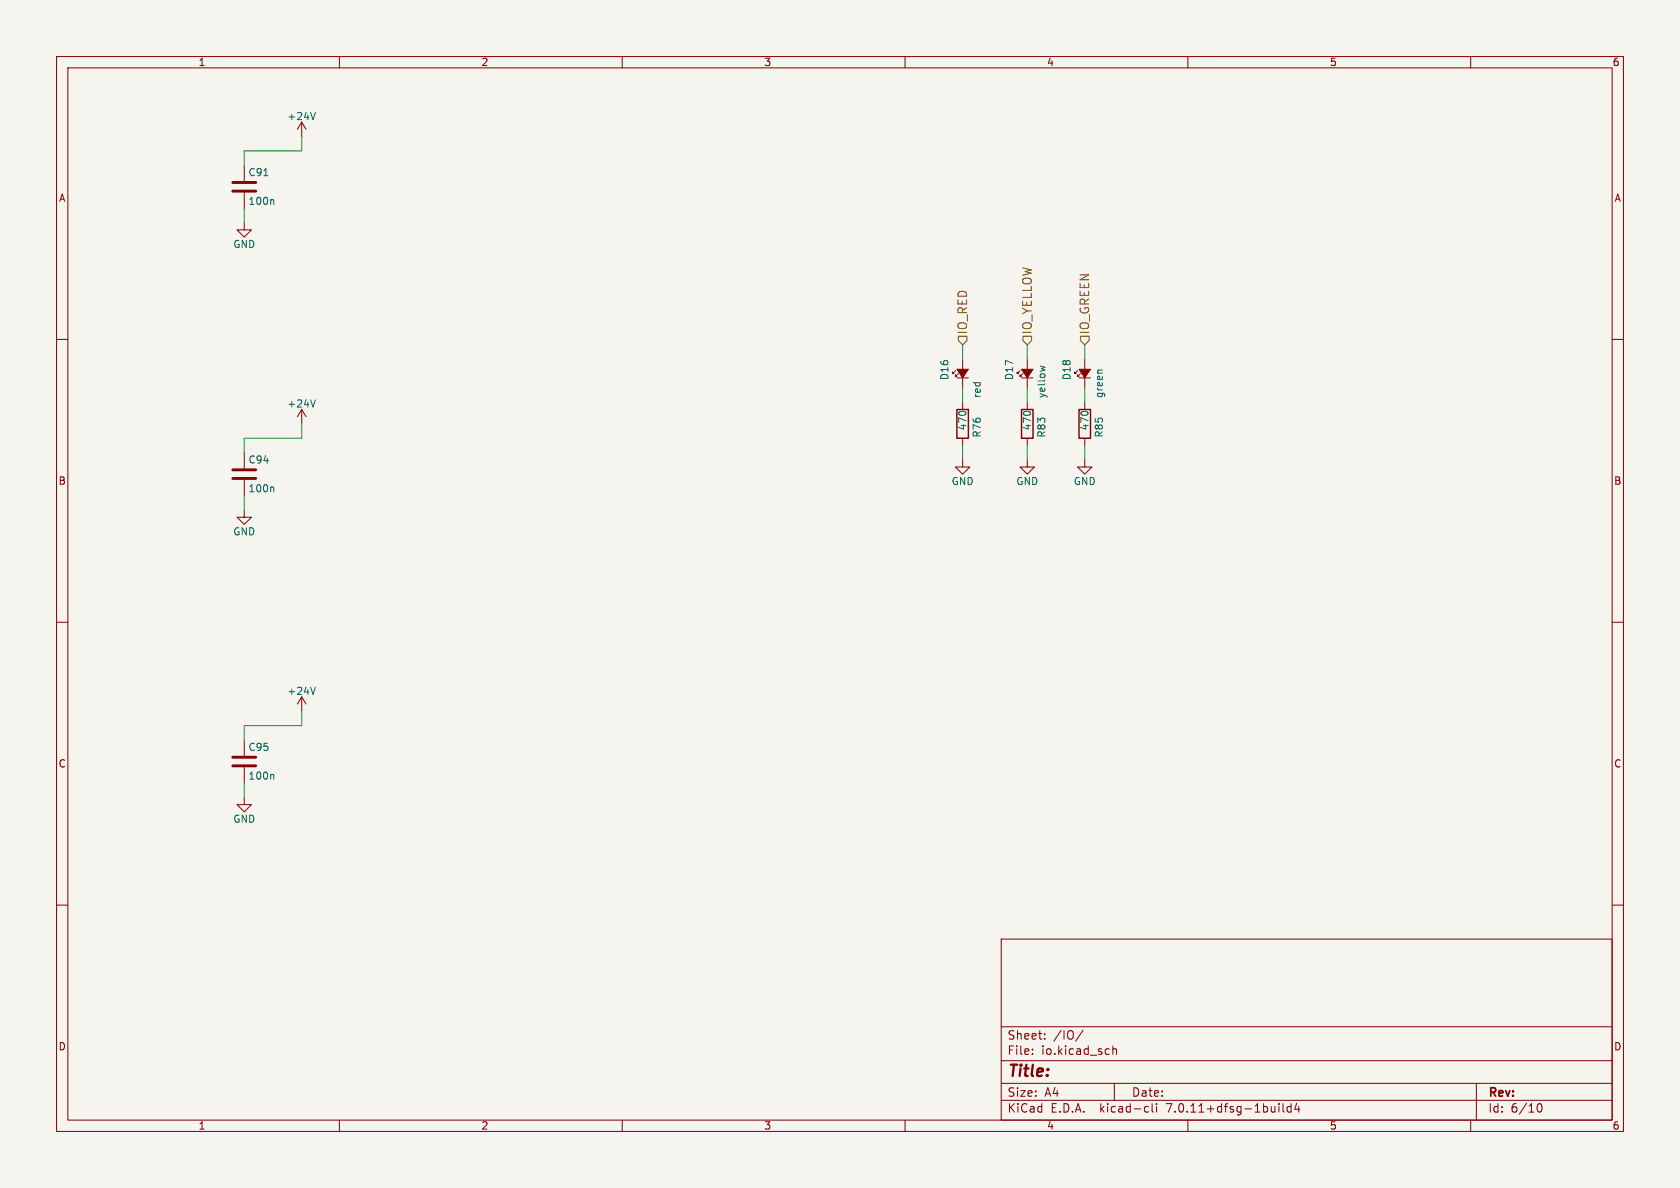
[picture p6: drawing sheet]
(kicad_sch
 (version 20230121)
 (generator eeschema)
 (paper "A4")
 (lib_symbols
  (symbol
   "stmbl:+12V"
   (power)
   (pin_names (offset 0)) (in_bom yes) (on_board yes)
   (property "Reference" "#PWR" (at 0 -3.81 0) (effects (font (size 1.27 1.27)) hide))
   (property "Value" "stmbl:+12V" (at 0 3.556 0) (effects (font (size 1.27 1.27))))
   (property "Footprint" "" (at 0 0 0) (effects (font (size 1.27 1.27))))
   (property "Datasheet" "" (at 0 0 0) (effects (font (size 1.27 1.27))))
   (symbol
    "+12V_0_1"
    (polyline (pts (xy -0.762 1.27) (xy 0 2.54)) (stroke (width 0) (type default)) (fill (type none)))
    (polyline (pts (xy 0 0) (xy 0 2.54)) (stroke (width 0) (type default)) (fill (type none)))
    (polyline (pts (xy 0 2.54) (xy 0.762 1.27)) (stroke (width 0) (type default)) (fill (type none))))
   (symbol
    "+12V_1_1"
    (pin
    power_in
    line (at 0 0 90) (length 0)
    hide (name "+12V" (effects (font (size 1.27 1.27)))) (number "1" (effects (font (size 1.27 1.27)))))))
  (symbol
   "stmbl:+24V"
   (power)
   (pin_names (offset 0)) (in_bom yes) (on_board yes)
   (property "Reference" "#PWR" (at 0 -3.81 0) (effects (font (size 1.27 1.27)) hide))
   (property "Value" "stmbl:+24V" (at 0 3.556 0) (effects (font (size 1.27 1.27))))
   (property "Footprint" "" (at 0 0 0) (effects (font (size 1.27 1.27))))
   (property "Datasheet" "" (at 0 0 0) (effects (font (size 1.27 1.27))))
   (symbol
    "+24V_0_1"
    (polyline (pts (xy -0.762 1.27) (xy 0 2.54)) (stroke (width 0) (type default)) (fill (type none)))
    (polyline (pts (xy 0 0) (xy 0 2.54)) (stroke (width 0) (type default)) (fill (type none)))
    (polyline (pts (xy 0 2.54) (xy 0.762 1.27)) (stroke (width 0) (type default)) (fill (type none))))
   (symbol
    "+24V_1_1"
    (pin
    power_in
    line (at 0 0 90) (length 0)
    hide (name "+24V" (effects (font (size 1.27 1.27)))) (number "1" (effects (font (size 1.27 1.27)))))))
  (symbol
   "stmbl:+3.3V"
   (power)
   (pin_names (offset 0)) (in_bom yes) (on_board yes)
   (property "Reference" "#PWR" (at 0 -3.81 0) (effects (font (size 1.27 1.27)) hide))
   (property "Value" "stmbl:+3.3V" (at 0 3.556 0) (effects (font (size 1.27 1.27))))
   (property "Footprint" "" (at 0 0 0) (effects (font (size 1.27 1.27))))
   (property "Datasheet" "" (at 0 0 0) (effects (font (size 1.27 1.27))))
   (symbol
    "+3.3V_0_1"
    (polyline (pts (xy -0.762 1.27) (xy 0 2.54)) (stroke (width 0) (type default)) (fill (type none)))
    (polyline (pts (xy 0 0) (xy 0 2.54)) (stroke (width 0) (type default)) (fill (type none)))
    (polyline (pts (xy 0 2.54) (xy 0.762 1.27)) (stroke (width 0) (type default)) (fill (type none))))
   (symbol
    "+3.3V_1_1"
    (pin
    power_in
    line (at 0 0 90) (length 0)
    hide (name "+3V3" (effects (font (size 1.27 1.27)))) (number "1" (effects (font (size 1.27 1.27)))))))
  (symbol
   "stmbl:+5V"
   (power)
   (pin_names (offset 0)) (in_bom yes) (on_board yes)
   (property "Reference" "#PWR" (at 0 -3.81 0) (effects (font (size 1.27 1.27)) hide))
   (property "Value" "stmbl:+5V" (at 0 3.556 0) (effects (font (size 1.27 1.27))))
   (property "Footprint" "" (at 0 0 0) (effects (font (size 1.27 1.27))))
   (property "Datasheet" "" (at 0 0 0) (effects (font (size 1.27 1.27))))
   (symbol
    "+5V_0_1"
    (polyline (pts (xy -0.762 1.27) (xy 0 2.54)) (stroke (width 0) (type default)) (fill (type none)))
    (polyline (pts (xy 0 0) (xy 0 2.54)) (stroke (width 0) (type default)) (fill (type none)))
    (polyline (pts (xy 0 2.54) (xy 0.762 1.27)) (stroke (width 0) (type default)) (fill (type none))))
   (symbol
    "+5V_1_1"
    (pin
    power_in
    line (at 0 0 90) (length 0)
    hide (name "+5V" (effects (font (size 1.27 1.27)))) (number "1" (effects (font (size 1.27 1.27)))))))
  (symbol
   "stmbl:C"
   (pin_numbers hide)
   (pin_names (offset 0.254)) (in_bom yes) (on_board yes)
   (property "Reference" "C" (at 0.635 2.54 0) (effects (font (size 1.27 1.27))))
   (property "Value" "stmbl:C" (at 0.635 -2.54 0) (effects (font (size 1.27 1.27))))
   (property "Footprint" "" (at 0.9652 -3.81 0) (effects (font (size 1.27 1.27))))
   (property "Datasheet" "" (at 0 0 0) (effects (font (size 1.27 1.27))))
   (symbol
    "C_0_1"
    (polyline (pts (xy -2.032 -0.762) (xy 2.032 -0.762)) (stroke (width 0.508) (type default)) (fill (type none)))
    (polyline (pts (xy -2.032 0.762) (xy 2.032 0.762)) (stroke (width 0.508) (type default)) (fill (type none))))
   (symbol
    "C_1_1"
    (pin
    passive
    line (at 0 3.81 270) (length 2.794) (name "~" (effects (font (size 1.016 1.016)))) (number "1" (effects (font (size 1.016 1.016)))))
    (pin
    passive
    line (at 0 -3.81 90) (length 2.794) (name "~" (effects (font (size 1.016 1.016)))) (number "2" (effects (font (size 1.016 1.016)))))))
  (symbol
   "stmbl:CONN_01X02"
   (pin_names (offset 1.016) hide) (in_bom yes) (on_board yes)
   (property "Reference" "P" (at 0 3.81 0) (effects (font (size 1.27 1.27))))
   (property "Value" "stmbl:CONN_01X02" (at 2.54 0 90) (effects (font (size 1.27 1.27))))
   (property "Footprint" "" (at 0 0 0) (effects (font (size 1.27 1.27))))
   (property "Datasheet" "" (at 0 0 0) (effects (font (size 1.27 1.27))))
   (symbol
    "CONN_01X02_0_1"
    (rectangle (start -1.27 -1.143) (end 0.254 -1.397) (stroke (width 0) (type default)) (fill (type none)))
    (rectangle (start -1.27 1.397) (end 0.254 1.143) (stroke (width 0) (type default)) (fill (type none)))
    (rectangle (start -1.27 2.54) (end 1.27 -2.54) (stroke (width 0) (type default)) (fill (type none))))
   (symbol
    "CONN_01X02_1_1"
    (pin
    passive
    line (at -5.08 1.27 0) (length 3.81) (name "P1" (effects (font (size 1.27 1.27)))) (number "1" (effects (font (size 1.27 1.27)))))
    (pin
    passive
    line (at -5.08 -1.27 0) (length 3.81) (name "P2" (effects (font (size 1.27 1.27)))) (number "2" (effects (font (size 1.27 1.27)))))))
  (symbol
   "stmbl:CONN_01X06"
   (pin_names (offset 1.016) hide) (in_bom yes) (on_board yes)
   (property "Reference" "P" (at 0 8.89 0) (effects (font (size 1.27 1.27))))
   (property "Value" "stmbl:CONN_01X06" (at 2.54 0 90) (effects (font (size 1.27 1.27))))
   (property "Footprint" "" (at 0 0 0) (effects (font (size 1.27 1.27))))
   (property "Datasheet" "" (at 0 0 0) (effects (font (size 1.27 1.27))))
   (symbol
    "CONN_01X06_0_1"
    (rectangle (start -1.27 -6.223) (end 0.254 -6.477) (stroke (width 0) (type default)) (fill (type none)))
    (rectangle (start -1.27 -3.683) (end 0.254 -3.937) (stroke (width 0) (type default)) (fill (type none)))
    (rectangle (start -1.27 -1.143) (end 0.254 -1.397) (stroke (width 0) (type default)) (fill (type none)))
    (rectangle (start -1.27 1.397) (end 0.254 1.143) (stroke (width 0) (type default)) (fill (type none)))
    (rectangle (start -1.27 3.937) (end 0.254 3.683) (stroke (width 0) (type default)) (fill (type none)))
    (rectangle (start -1.27 6.477) (end 0.254 6.223) (stroke (width 0) (type default)) (fill (type none)))
    (rectangle (start -1.27 7.62) (end 1.27 -7.62) (stroke (width 0) (type default)) (fill (type none))))
   (symbol
    "CONN_01X06_1_1"
    (pin
    passive
    line (at -5.08 6.35 0) (length 3.81) (name "P1" (effects (font (size 1.27 1.27)))) (number "1" (effects (font (size 1.27 1.27)))))
    (pin
    passive
    line (at -5.08 3.81 0) (length 3.81) (name "P2" (effects (font (size 1.27 1.27)))) (number "2" (effects (font (size 1.27 1.27)))))
    (pin
    passive
    line (at -5.08 1.27 0) (length 3.81) (name "P3" (effects (font (size 1.27 1.27)))) (number "3" (effects (font (size 1.27 1.27)))))
    (pin
    passive
    line (at -5.08 -1.27 0) (length 3.81) (name "P4" (effects (font (size 1.27 1.27)))) (number "4" (effects (font (size 1.27 1.27)))))
    (pin
    passive
    line (at -5.08 -3.81 0) (length 3.81) (name "P5" (effects (font (size 1.27 1.27)))) (number "5" (effects (font (size 1.27 1.27)))))
    (pin
    passive
    line (at -5.08 -6.35 0) (length 3.81) (name "P6" (effects (font (size 1.27 1.27)))) (number "6" (effects (font (size 1.27 1.27)))))))
  (symbol
   "stmbl:CONN_02X06"
   (pin_names (offset 0.0254) hide) (in_bom yes) (on_board yes)
   (property "Reference" "P" (at 0 8.89 0) (effects (font (size 1.27 1.27))))
   (property "Value" "stmbl:CONN_02X06" (at 0 -8.89 0) (effects (font (size 1.27 1.27))))
   (property "Footprint" "" (at 0 -30.48 0) (effects (font (size 1.27 1.27))))
   (property "Datasheet" "" (at 0 -30.48 0) (effects (font (size 1.27 1.27))))
   (symbol
    "CONN_02X06_0_1"
    (rectangle (start -2.54 -6.223) (end -1.27 -6.477) (stroke (width 0) (type default)) (fill (type none)))
    (rectangle (start -2.54 -3.683) (end -1.27 -3.937) (stroke (width 0) (type default)) (fill (type none)))
    (rectangle (start -2.54 -1.143) (end -1.27 -1.397) (stroke (width 0) (type default)) (fill (type none)))
    (rectangle (start -2.54 1.397) (end -1.27 1.143) (stroke (width 0) (type default)) (fill (type none)))
    (rectangle (start -2.54 3.937) (end -1.27 3.683) (stroke (width 0) (type default)) (fill (type none)))
    (rectangle (start -2.54 6.477) (end -1.27 6.223) (stroke (width 0) (type default)) (fill (type none)))
    (rectangle (start -2.54 7.62) (end 2.54 -7.62) (stroke (width 0) (type default)) (fill (type none)))
    (rectangle (start 1.27 -6.223) (end 2.54 -6.477) (stroke (width 0) (type default)) (fill (type none)))
    (rectangle (start 1.27 -3.683) (end 2.54 -3.937) (stroke (width 0) (type default)) (fill (type none)))
    (rectangle (start 1.27 -1.143) (end 2.54 -1.397) (stroke (width 0) (type default)) (fill (type none)))
    (rectangle (start 1.27 1.397) (end 2.54 1.143) (stroke (width 0) (type default)) (fill (type none)))
    (rectangle (start 1.27 3.937) (end 2.54 3.683) (stroke (width 0) (type default)) (fill (type none)))
    (rectangle (start 1.27 6.477) (end 2.54 6.223) (stroke (width 0) (type default)) (fill (type none))))
   (symbol
    "CONN_02X06_1_1"
    (pin
    passive
    line (at -6.35 6.35 0) (length 3.81) (name "P1" (effects (font (size 1.27 1.27)))) (number "1" (effects (font (size 1.27 1.27)))))
    (pin
    passive
    line (at 6.35 -3.81 180) (length 3.81) (name "P10" (effects (font (size 1.27 1.27)))) (number "10" (effects (font (size 1.27 1.27)))))
    (pin
    passive
    line (at -6.35 -6.35 0) (length 3.81) (name "P11" (effects (font (size 1.27 1.27)))) (number "11" (effects (font (size 1.27 1.27)))))
    (pin
    passive
    line (at 6.35 -6.35 180) (length 3.81) (name "P12" (effects (font (size 1.27 1.27)))) (number "12" (effects (font (size 1.27 1.27)))))
    (pin
    passive
    line (at 6.35 6.35 180) (length 3.81) (name "P2" (effects (font (size 1.27 1.27)))) (number "2" (effects (font (size 1.27 1.27)))))
    (pin
    passive
    line (at -6.35 3.81 0) (length 3.81) (name "P3" (effects (font (size 1.27 1.27)))) (number "3" (effects (font (size 1.27 1.27)))))
    (pin
    passive
    line (at 6.35 3.81 180) (length 3.81) (name "P4" (effects (font (size 1.27 1.27)))) (number "4" (effects (font (size 1.27 1.27)))))
    (pin
    passive
    line (at -6.35 1.27 0) (length 3.81) (name "P5" (effects (font (size 1.27 1.27)))) (number "5" (effects (font (size 1.27 1.27)))))
    (pin
    passive
    line (at 6.35 1.27 180) (length 3.81) (name "P6" (effects (font (size 1.27 1.27)))) (number "6" (effects (font (size 1.27 1.27)))))
    (pin
    passive
    line (at -6.35 -1.27 0) (length 3.81) (name "P7" (effects (font (size 1.27 1.27)))) (number "7" (effects (font (size 1.27 1.27)))))
    (pin
    passive
    line (at 6.35 -1.27 180) (length 3.81) (name "P8" (effects (font (size 1.27 1.27)))) (number "8" (effects (font (size 1.27 1.27)))))
    (pin
    passive
    line (at -6.35 -3.81 0) (length 3.81) (name "P9" (effects (font (size 1.27 1.27)))) (number "9" (effects (font (size 1.27 1.27)))))))
  (symbol
   "stmbl:D"
   (pin_numbers hide)
   (pin_names (offset 1.016) hide) (in_bom yes) (on_board yes)
   (property "Reference" "D" (at 0 2.54 0) (effects (font (size 1.27 1.27))))
   (property "Value" "stmbl:D" (at 0 -2.54 0) (effects (font (size 1.27 1.27))))
   (property "Footprint" "" (at 0 0 0) (effects (font (size 1.27 1.27))))
   (property "Datasheet" "" (at 0 0 0) (effects (font (size 1.27 1.27))))
   (symbol
    "D_0_1"
    (polyline (pts (xy -1.27 1.27) (xy -1.27 -1.27)) (stroke (width 0.1524) (type default)) (fill (type none)))
    (polyline (pts (xy 1.27 1.27) (xy -1.27 0) (xy 1.27 -1.27)) (stroke (width 0) (type default)) (fill (type outline))))
   (symbol
    "D_1_1"
    (pin
    passive
    line (at -3.81 0 0) (length 2.54) (name "K" (effects (font (size 1.27 1.27)))) (number "1" (effects (font (size 1.27 1.27)))))
    (pin
    passive
    line (at 3.81 0 180) (length 2.54) (name "A" (effects (font (size 1.27 1.27)))) (number "2" (effects (font (size 1.27 1.27)))))))
  (symbol
   "stmbl:GND"
   (power)
   (pin_names (offset 0)) (in_bom yes) (on_board yes)
   (property "Reference" "#PWR" (at 0 -6.35 0) (effects (font (size 1.27 1.27)) hide))
   (property "Value" "stmbl:GND" (at 0 -3.81 0) (effects (font (size 1.27 1.27))))
   (property "Footprint" "" (at 0 0 0) (effects (font (size 1.27 1.27))))
   (property "Datasheet" "" (at 0 0 0) (effects (font (size 1.27 1.27))))
   (symbol
    "GND_0_1"
    (polyline (pts (xy 0 0) (xy 0 -1.27) (xy 1.27 -1.27) (xy 0 -2.54) (xy -1.27 -1.27) (xy 0 -1.27)) (stroke (width 0) (type default)) (fill (type none))))
   (symbol
    "GND_1_1"
    (pin
    power_in
    line (at 0 0 270) (length 0)
    hide (name "GND" (effects (font (size 1.27 1.27)))) (number "1" (effects (font (size 1.27 1.27)))))))
  (symbol
   "stmbl:JUMPER3_NC"
   (pin_names (offset 0.762) hide) (in_bom yes) (on_board yes)
   (property "Reference" "JP" (at 1.27 -2.54 0) (effects (font (size 1.27 1.27))))
   (property "Value" "stmbl:JUMPER3_NC" (at 0 2.54 0) (effects (font (size 1.27 1.27))))
   (property "Footprint" "" (at 0 0 0) (effects (font (size 1.27 1.27))))
   (property "Datasheet" "" (at 0 0 0) (effects (font (size 1.27 1.27))))
   (symbol
    "JUMPER3_NC_0_1"
    (arc (start -0.254 1.27) (mid -1.524 1.8796) (end -2.794 1.27) (stroke (width 0) (type default)) (fill (type none)))
    (circle (center -3.048 0) (radius 0.889) (stroke (width 0) (type default)) (fill (type none)))
    (circle (center 0 0) (radius 0.9144) (stroke (width 0) (type default)) (fill (type none)))
    (circle (center 3.048 0) (radius 0.889) (stroke (width 0) (type default)) (fill (type none)))
    (pin
    passive
    line (at -6.35 0 0) (length 2.413) (name "1" (effects (font (size 1.016 1.016)))) (number "1" (effects (font (size 1.016 1.016)))))
    (pin
    passive
    line (at 0 -2.54 90) (length 1.524) (name "2" (effects (font (size 1.016 1.016)))) (number "2" (effects (font (size 1.016 1.016)))))
    (pin
    passive
    line (at 6.35 0 180) (length 2.413) (name "3" (effects (font (size 1.016 1.016)))) (number "3" (effects (font (size 1.016 1.016)))))))
  (symbol
   "stmbl:Led_Small"
   (pin_numbers hide)
   (pin_names (offset 0.254) hide) (in_bom yes) (on_board yes)
   (property "Reference" "D" (at -1.27 3.175 0) (effects (font (size 1.27 1.27))))
   (property "Value" "stmbl:Led_Small" (at -4.445 -2.54 0) (effects (font (size 1.27 1.27))))
   (property "Footprint" "" (at 0 0 90) (effects (font (size 1.27 1.27))))
   (property "Datasheet" "" (at 0 0 90) (effects (font (size 1.27 1.27))))
   (symbol
    "Led_Small_0_1"
    (polyline (pts (xy -0.762 -1.016) (xy -0.762 1.016)) (stroke (width 0) (type default)) (fill (type none)))
    (polyline (pts (xy 0.762 -1.016) (xy -0.762 0) (xy 0.762 1.016) (xy 0.762 -1.016)) (stroke (width 0) (type default)) (fill (type outline)))
    (polyline (pts (xy 0 0.762) (xy -0.508 1.27) (xy -0.254 1.27) (xy -0.508 1.27) (xy -0.508 1.016)) (stroke (width 0) (type default)) (fill (type none)))
    (polyline (pts (xy 0.508 1.27) (xy 0 1.778) (xy 0.254 1.778) (xy 0 1.778) (xy 0 1.524)) (stroke (width 0) (type default)) (fill (type none))))
   (symbol
    "Led_Small_1_1"
    (pin
    passive
    line (at -2.54 0 0) (length 1.778) (name "K" (effects (font (size 1.016 1.016)))) (number "1" (effects (font (size 1.016 1.016)))))
    (pin
    passive
    line (at 2.54 0 180) (length 1.778) (name "A" (effects (font (size 1.016 1.016)))) (number "2" (effects (font (size 1.016 1.016)))))))
  (symbol
   "stmbl:MMBF170"
   (pin_names (offset 0)) (in_bom yes) (on_board yes)
   (property "Reference" "Q" (at 5.08 1.905 0) (effects (font (size 1.27 1.27))))
   (property "Value" "stmbl:MMBF170" (at 5.08 0 0) (effects (font (size 1.27 1.27))))
   (property "Footprint" "SOT-23" (at 5.08 -1.905 0) (effects (font (size 1.27 1.27))))
   (property "Datasheet" "" (at 0 0 0) (effects (font (size 1.27 1.27))))
   (symbol
    "MMBF170_0_1"
    (circle (center 1.27 0) (radius 2.8194) (stroke (width 0.254) (type default)) (fill (type none)))
    (circle (center 2.54 -1.27) (radius 0.127) (stroke (width 0) (type default)) (fill (type none)))
    (circle (center 2.54 1.27) (radius 0.127) (stroke (width 0) (type default)) (fill (type none)))
    (polyline (pts (xy 0.635 -1.016) (xy 0.635 -1.651)) (stroke (width 0.508) (type default)) (fill (type none)))
    (polyline (pts (xy 0.635 0.381) (xy 0.635 -0.381)) (stroke (width 0.508) (type default)) (fill (type none)))
    (polyline (pts (xy 0.635 1.651) (xy 0.635 1.016)) (stroke (width 0.508) (type default)) (fill (type none)))
    (polyline (pts (xy 3.048 0.381) (xy 2.921 0.254)) (stroke (width 0) (type default)) (fill (type none)))
    (polyline (pts (xy 3.048 0.381) (xy 3.556 0.381)) (stroke (width 0) (type default)) (fill (type none)))
    (polyline (pts (xy 3.556 0.381) (xy 3.683 0.508)) (stroke (width 0) (type default)) (fill (type none)))
    (polyline (pts (xy 0 1.524) (xy 0 -1.524) (xy 0 -1.524)) (stroke (width 0.254) (type default)) (fill (type none)))
    (polyline (pts (xy 0.762 -1.27) (xy 2.54 -1.27) (xy 2.54 -2.54) (xy 2.54 -2.54)) (stroke (width 0) (type default)) (fill (type none)))
    (polyline (pts (xy 0.762 1.27) (xy 2.54 1.27) (xy 2.54 2.54) (xy 2.54 2.54)) (stroke (width 0) (type default)) (fill (type none)))
    (polyline (pts (xy 2.54 1.27) (xy 3.302 1.27) (xy 3.302 -1.27) (xy 2.54 -1.27)) (stroke (width 0) (type default)) (fill (type none)))
    (polyline (pts (xy 3.302 0.381) (xy 3.048 -0.254) (xy 3.556 -0.254) (xy 3.302 0.381)) (stroke (width 0) (type default)) (fill (type outline)))
    (polyline (pts (xy 0.762 0) (xy 1.27 0) (xy 2.54 0) (xy 2.54 -1.27) (xy 2.54 -1.27)) (stroke (width 0) (type default)) (fill (type none)))
    (polyline (pts (xy 0.889 0) (xy 1.905 0.381) (xy 1.905 -0.381) (xy 0.889 0) (xy 1.016 0) (xy 1.016 0)) (stroke (width 0) (type default)) (fill (type outline))))
   (symbol
    "MMBF170_1_1"
    (pin
    input
    line (at -5.08 -1.27 0) (length 5.08) (name "G" (effects (font (size 1.27 1.27)))) (number "1" (effects (font (size 1.27 1.27)))))
    (pin
    passive
    line (at 2.54 -5.08 90) (length 2.54) (name "S" (effects (font (size 1.27 1.27)))) (number "2" (effects (font (size 1.27 1.27)))))
    (pin
    passive
    line (at 2.54 5.08 270) (length 2.54) (name "D" (effects (font (size 1.27 1.27)))) (number "3" (effects (font (size 1.27 1.27)))))))
  (symbol
   "stmbl:R"
   (pin_numbers hide)
   (pin_names (offset 0)) (in_bom yes) (on_board yes)
   (property "Reference" "R" (at 2.032 0 90) (effects (font (size 1.27 1.27))))
   (property "Value" "stmbl:R" (at 0 0 90) (effects (font (size 1.27 1.27))))
   (property "Footprint" "" (at -1.778 0 90) (effects (font (size 1.27 1.27))))
   (property "Datasheet" "" (at 0 0 0) (effects (font (size 1.27 1.27))))
   (symbol
    "R_0_1"
    (rectangle (start -1.016 -2.54) (end 1.016 2.54) (stroke (width 0.254) (type default)) (fill (type none))))
   (symbol
    "R_1_1"
    (pin
    passive
    line (at 0 3.81 270) (length 1.27) (name "~" (effects (font (size 1.27 1.27)))) (number "1" (effects (font (size 1.27 1.27)))))
    (pin
    passive
    line (at 0 -3.81 90) (length 1.27) (name "~" (effects (font (size 1.27 1.27)))) (number "2" (effects (font (size 1.27 1.27))))))))
 (symbol
  (lib_id "stmbl:R") (at 191.77 74.93 0) (unit 1) (in_bom yes) (on_board yes) (dnp no)
  (property "Reference" "R85" (at 194.31 77.47 90) (effects (font (size 1.27 1.27)) (justify left)))
  (property "Value" "470" (at 191.77 76.2 90) (effects (font (size 1.27 1.27)) (justify left)))
  (property
   "Footprint"
   "stmbl:R_0603" (at 189.992 74.93 90) (effects (font (size 0.762 0.762)) hide))
  (property "Datasheet" "" (at 191.77 74.93 0) (effects (font (size 0.762 0.762))))
  (property "InternalName" "" (at 191.77 74.93 0) (effects (font (size 0.762 0.762)) hide))
  (property "Manufacturer No" "" (at 191.77 74.93 0) (effects (font (size 0.762 0.762)) hide))
  (property "Voltage" "" (at 191.77 74.93 0) (effects (font (size 0.762 0.762)) hide))
  (property "Source" "" (at 191.77 74.93 0) (effects (font (size 0.762 0.762)) hide))
  (property "Tolerance" "1%" (at 191.77 74.93 0) (effects (font (size 0.762 0.762)) hide))
  (property "Description" "" (at 0 149.86 0) (effects (font (size 1.27 1.27)) hide))
  (property "Manufacturer" "" (at 0 149.86 0) (effects (font (size 1.27 1.27)) hide)) (pin "1") (pin "2")
  (instances (project
    "stman" (path
    "/b2fa32de-c480-5131-94f3-5535f61b0a45/83e5056e-84e0-5e65-8e05-65501d1f1cb1" (reference "R85") (unit 1)))))
 (symbol
  (lib_id "stmbl:Led_Small") (at 191.77 66.04 90) (unit 1) (in_bom yes) (on_board yes) (dnp no)
  (property "Reference" "D18" (at 188.595 67.31 0) (effects (font (size 1.27 1.27)) (justify left)))
  (property "Value" "green" (at 194.31 70.485 0) (effects (font (size 1.27 1.27)) (justify left)))
  (property
   "Footprint"
   "stmbl:LED-0805-SIDE" (at 191.77 66.04 90) (effects (font (size 1.27 1.27)) hide))
  (property "Datasheet" "" (at 191.77 66.04 90) (effects (font (size 1.27 1.27))))
  (property "InternalName" "" (at 191.77 66.04 90) (effects (font (size 1.27 1.27)) hide))
  (property
   "Manufacturer No"
   "LTST-S220KGKT" (at 191.77 66.04 90) (effects (font (size 1.27 1.27)) hide))
  (property "Voltage" "" (at 191.77 66.04 90) (effects (font (size 1.27 1.27)) hide))
  (property "Source" "" (at 191.77 66.04 90) (effects (font (size 1.27 1.27)) hide))
  (property "Tolerance" "" (at 191.77 66.04 90) (effects (font (size 1.27 1.27)) hide))
  (property "Description" "" (at 257.81 257.81 0) (effects (font (size 1.27 1.27)) hide))
  (property "Manufacturer" "Lite-On" (at 257.81 257.81 0) (effects (font (size 1.27 1.27)) hide)) (pin "1") (pin "2")
  (instances (project
    "stman" (path
    "/b2fa32de-c480-5131-94f3-5535f61b0a45/83e5056e-84e0-5e65-8e05-65501d1f1cb1" (reference "D18") (unit 1)))))
 (symbol
  (lib_id "stmbl:GND") (at 191.77 81.28 0) (unit 1) (in_bom yes) (on_board yes) (dnp no)
  (property "Reference" "#PWR0164" (at 191.77 87.63 0) (effects (font (size 1.27 1.27)) hide))
  (property "Value" "GND" (at 191.77 85.09 0) (effects (font (size 1.27 1.27))))
  (property "Footprint" "" (at 191.77 81.28 0) (effects (font (size 1.524 1.524))))
  (property "Datasheet" "" (at 191.77 81.28 0) (effects (font (size 1.524 1.524)))) (pin "1")
  (instances (project
    "stman" (path
    "/b2fa32de-c480-5131-94f3-5535f61b0a45/83e5056e-84e0-5e65-8e05-65501d1f1cb1" (reference "#PWR0164") (unit 1)))))
 (symbol
  (lib_id "stmbl:R") (at 181.61 74.93 0) (unit 1) (in_bom yes) (on_board yes) (dnp no)
  (property "Reference" "R83" (at 184.15 77.47 90) (effects (font (size 1.27 1.27)) (justify left)))
  (property "Value" "470" (at 181.61 76.2 90) (effects (font (size 1.27 1.27)) (justify left)))
  (property
   "Footprint"
   "stmbl:R_0603" (at 179.832 74.93 90) (effects (font (size 0.762 0.762)) hide))
  (property "Datasheet" "" (at 181.61 74.93 0) (effects (font (size 0.762 0.762))))
  (property "InternalName" "" (at 181.61 74.93 0) (effects (font (size 0.762 0.762)) hide))
  (property "Manufacturer No" "" (at 181.61 74.93 0) (effects (font (size 0.762 0.762)) hide))
  (property "Voltage" "" (at 181.61 74.93 0) (effects (font (size 0.762 0.762)) hide))
  (property "Source" "" (at 181.61 74.93 0) (effects (font (size 0.762 0.762)) hide))
  (property "Tolerance" "1%" (at 181.61 74.93 0) (effects (font (size 0.762 0.762)) hide))
  (property "Description" "" (at 0 149.86 0) (effects (font (size 1.27 1.27)) hide))
  (property "Manufacturer" "" (at 0 149.86 0) (effects (font (size 1.27 1.27)) hide)) (pin "1") (pin "2")
  (instances (project
    "stman" (path
    "/b2fa32de-c480-5131-94f3-5535f61b0a45/83e5056e-84e0-5e65-8e05-65501d1f1cb1" (reference "R83") (unit 1)))))
 (symbol
  (lib_id "stmbl:Led_Small") (at 181.61 66.04 90) (unit 1) (in_bom yes) (on_board yes) (dnp no)
  (property "Reference" "D17" (at 178.435 67.31 0) (effects (font (size 1.27 1.27)) (justify left)))
  (property "Value" "yellow" (at 184.15 70.485 0) (effects (font (size 1.27 1.27)) (justify left)))
  (property
   "Footprint"
   "stmbl:LED-0805-SIDE" (at 181.61 66.04 90) (effects (font (size 1.27 1.27)) hide))
  (property "Datasheet" "" (at 181.61 66.04 90) (effects (font (size 1.27 1.27))))
  (property "InternalName" "" (at 181.61 66.04 90) (effects (font (size 1.27 1.27)) hide))
  (property
   "Manufacturer No"
   "LTST-S220KSKT" (at 181.61 66.04 90) (effects (font (size 1.27 1.27)) hide))
  (property "Voltage" "" (at 181.61 66.04 90) (effects (font (size 1.27 1.27)) hide))
  (property "Source" "" (at 181.61 66.04 90) (effects (font (size 1.27 1.27)) hide))
  (property "Tolerance" "" (at 181.61 66.04 90) (effects (font (size 1.27 1.27)) hide))
  (property "Description" "" (at 247.65 247.65 0) (effects (font (size 1.27 1.27)) hide))
  (property "Manufacturer" "Lite-On" (at 247.65 247.65 0) (effects (font (size 1.27 1.27)) hide)) (pin "1") (pin "2")
  (instances (project
    "stman" (path
    "/b2fa32de-c480-5131-94f3-5535f61b0a45/83e5056e-84e0-5e65-8e05-65501d1f1cb1" (reference "D17") (unit 1)))))
 (symbol
  (lib_id "stmbl:GND") (at 181.61 81.28 0) (unit 1) (in_bom yes) (on_board yes) (dnp no)
  (property "Reference" "#PWR0165" (at 181.61 87.63 0) (effects (font (size 1.27 1.27)) hide))
  (property "Value" "GND" (at 181.61 85.09 0) (effects (font (size 1.27 1.27))))
  (property "Footprint" "" (at 181.61 81.28 0) (effects (font (size 1.524 1.524))))
  (property "Datasheet" "" (at 181.61 81.28 0) (effects (font (size 1.524 1.524)))) (pin "1")
  (instances (project
    "stman" (path
    "/b2fa32de-c480-5131-94f3-5535f61b0a45/83e5056e-84e0-5e65-8e05-65501d1f1cb1" (reference "#PWR0165") (unit 1)))))
 (symbol
  (lib_id "stmbl:R") (at 170.18 74.93 0) (unit 1) (in_bom yes) (on_board yes) (dnp no)
  (property "Reference" "R76" (at 172.72 77.47 90) (effects (font (size 1.27 1.27)) (justify left)))
  (property "Value" "470" (at 170.18 76.2 90) (effects (font (size 1.27 1.27)) (justify left)))
  (property
   "Footprint"
   "stmbl:R_0603" (at 168.402 74.93 90) (effects (font (size 0.762 0.762)) hide))
  (property "Datasheet" "" (at 170.18 74.93 0) (effects (font (size 0.762 0.762))))
  (property "InternalName" "" (at 170.18 74.93 0) (effects (font (size 0.762 0.762)) hide))
  (property "Manufacturer No" "" (at 170.18 74.93 0) (effects (font (size 0.762 0.762)) hide))
  (property "Voltage" "" (at 170.18 74.93 0) (effects (font (size 0.762 0.762)) hide))
  (property "Source" "" (at 170.18 74.93 0) (effects (font (size 0.762 0.762)) hide))
  (property "Tolerance" "1%" (at 170.18 74.93 0) (effects (font (size 0.762 0.762)) hide))
  (property "Description" "" (at 0 149.86 0) (effects (font (size 1.27 1.27)) hide))
  (property "Manufacturer" "" (at 0 149.86 0) (effects (font (size 1.27 1.27)) hide)) (pin "1") (pin "2")
  (instances (project
    "stman" (path
    "/b2fa32de-c480-5131-94f3-5535f61b0a45/83e5056e-84e0-5e65-8e05-65501d1f1cb1" (reference "R76") (unit 1)))))
 (symbol
  (lib_id "stmbl:Led_Small") (at 170.18 66.04 90) (unit 1) (in_bom yes) (on_board yes) (dnp no)
  (property "Reference" "D16" (at 167.005 67.31 0) (effects (font (size 1.27 1.27)) (justify left)))
  (property "Value" "red" (at 172.72 70.485 0) (effects (font (size 1.27 1.27)) (justify left)))
  (property
   "Footprint"
   "stmbl:LED-0805-SIDE" (at 170.18 66.04 90) (effects (font (size 1.27 1.27)) hide))
  (property "Datasheet" "" (at 170.18 66.04 90) (effects (font (size 1.27 1.27))))
  (property "InternalName" "" (at 170.18 66.04 90) (effects (font (size 1.27 1.27)) hide))
  (property
   "Manufacturer No"
   "LTST-S220KRKT" (at 170.18 66.04 90) (effects (font (size 1.27 1.27)) hide))
  (property "Voltage" "" (at 170.18 66.04 90) (effects (font (size 1.27 1.27)) hide))
  (property "Source" "" (at 170.18 66.04 90) (effects (font (size 1.27 1.27)) hide))
  (property "Tolerance" "" (at 170.18 66.04 90) (effects (font (size 1.27 1.27)) hide))
  (property "Description" "" (at 236.22 236.22 0) (effects (font (size 1.27 1.27)) hide))
  (property "Manufacturer" "Lite-On" (at 236.22 236.22 0) (effects (font (size 1.27 1.27)) hide)) (pin "1") (pin "2")
  (instances (project
    "stman" (path
    "/b2fa32de-c480-5131-94f3-5535f61b0a45/83e5056e-84e0-5e65-8e05-65501d1f1cb1" (reference "D16") (unit 1)))))
 (symbol
  (lib_id "stmbl:GND") (at 170.18 81.28 0) (unit 1) (in_bom yes) (on_board yes) (dnp no)
  (property "Reference" "#PWR0166" (at 170.18 87.63 0) (effects (font (size 1.27 1.27)) hide))
  (property "Value" "GND" (at 170.18 85.09 0) (effects (font (size 1.27 1.27))))
  (property "Footprint" "" (at 170.18 81.28 0) (effects (font (size 1.524 1.524))))
  (property "Datasheet" "" (at 170.18 81.28 0) (effects (font (size 1.524 1.524)))) (pin "1")
  (instances (project
    "stman" (path
    "/b2fa32de-c480-5131-94f3-5535f61b0a45/83e5056e-84e0-5e65-8e05-65501d1f1cb1" (reference "#PWR0166") (unit 1)))))
 (symbol
  (lib_id "stmbl:C") (at 43.18 33.02 0) (unit 1) (in_bom yes) (on_board yes) (dnp no)
  (property "Reference" "C91" (at 43.815 30.48 0) (effects (font (size 1.27 1.27)) (justify left)))
  (property "Value" "100n" (at 43.815 35.56 0) (effects (font (size 1.27 1.27)) (justify left)))
  (property "Footprint" "stmbl:C_0603" (at 44.1452 36.83 0) (effects (font (size 0.762 0.762)) hide))
  (property "Datasheet" "" (at 43.18 33.02 0) (effects (font (size 1.524 1.524))))
  (property "InternalName" "" (at 43.18 33.02 0) (effects (font (size 1.524 1.524)) hide))
  (property "Manufacturer No" "" (at 43.18 33.02 0) (effects (font (size 1.524 1.524)) hide))
  (property "Voltage" "50V" (at 43.18 33.02 0) (effects (font (size 1.524 1.524)) hide))
  (property "Source" "" (at 43.18 33.02 0) (effects (font (size 1.524 1.524)) hide))
  (property "Tolerance" "X5R" (at 43.18 33.02 0) (effects (font (size 1.524 1.524)) hide))
  (property "Description" "" (at 0 66.04 0) (effects (font (size 1.27 1.27)) hide))
  (property "Manufacturer" "" (at 0 66.04 0) (effects (font (size 1.27 1.27)) hide)) (pin "1") (pin "2")
  (instances (project
    "stman" (path
    "/b2fa32de-c480-5131-94f3-5535f61b0a45/83e5056e-84e0-5e65-8e05-65501d1f1cb1" (reference "C91") (unit 1)))))
 (symbol
  (lib_id "stmbl:GND") (at 43.18 39.37 0) (unit 1) (in_bom yes) (on_board yes) (dnp no)
  (property "Reference" "#PWR0167" (at 43.18 45.72 0) (effects (font (size 1.27 1.27)) hide))
  (property "Value" "GND" (at 43.18 43.18 0) (effects (font (size 1.27 1.27))))
  (property "Footprint" "" (at 43.18 39.37 0) (effects (font (size 1.27 1.27))))
  (property "Datasheet" "" (at 43.18 39.37 0) (effects (font (size 1.27 1.27)))) (pin "1")
  (instances (project
    "stman" (path
    "/b2fa32de-c480-5131-94f3-5535f61b0a45/83e5056e-84e0-5e65-8e05-65501d1f1cb1" (reference "#PWR0167") (unit 1)))))
 (symbol
  (lib_id "stmbl:C") (at 43.18 83.82 0) (unit 1) (in_bom yes) (on_board yes) (dnp no)
  (property "Reference" "C94" (at 43.815 81.28 0) (effects (font (size 1.27 1.27)) (justify left)))
  (property "Value" "100n" (at 43.815 86.36 0) (effects (font (size 1.27 1.27)) (justify left)))
  (property "Footprint" "stmbl:C_0603" (at 44.1452 87.63 0) (effects (font (size 0.762 0.762)) hide))
  (property "Datasheet" "" (at 43.18 83.82 0) (effects (font (size 1.524 1.524))))
  (property "InternalName" "" (at 43.18 83.82 0) (effects (font (size 1.524 1.524)) hide))
  (property "Manufacturer No" "" (at 43.18 83.82 0) (effects (font (size 1.524 1.524)) hide))
  (property "Voltage" "50V" (at 43.18 83.82 0) (effects (font (size 1.524 1.524)) hide))
  (property "Source" "" (at 43.18 83.82 0) (effects (font (size 1.524 1.524)) hide))
  (property "Tolerance" "X5R" (at 43.18 83.82 0) (effects (font (size 1.524 1.524)) hide))
  (property "Description" "" (at 0 167.64 0) (effects (font (size 1.27 1.27)) hide))
  (property "Manufacturer" "" (at 0 167.64 0) (effects (font (size 1.27 1.27)) hide)) (pin "1") (pin "2")
  (instances (project
    "stman" (path
    "/b2fa32de-c480-5131-94f3-5535f61b0a45/83e5056e-84e0-5e65-8e05-65501d1f1cb1" (reference "C94") (unit 1)))))
 (symbol
  (lib_id "stmbl:GND") (at 43.18 90.17 0) (unit 1) (in_bom yes) (on_board yes) (dnp no)
  (property "Reference" "#PWR0168" (at 43.18 96.52 0) (effects (font (size 1.27 1.27)) hide))
  (property "Value" "GND" (at 43.18 93.98 0) (effects (font (size 1.27 1.27))))
  (property "Footprint" "" (at 43.18 90.17 0) (effects (font (size 1.27 1.27))))
  (property "Datasheet" "" (at 43.18 90.17 0) (effects (font (size 1.27 1.27)))) (pin "1")
  (instances (project
    "stman" (path
    "/b2fa32de-c480-5131-94f3-5535f61b0a45/83e5056e-84e0-5e65-8e05-65501d1f1cb1" (reference "#PWR0168") (unit 1)))))
 (symbol
  (lib_id "stmbl:C") (at 43.18 134.62 0) (unit 1) (in_bom yes) (on_board yes) (dnp no)
  (property "Reference" "C95" (at 43.815 132.08 0) (effects (font (size 1.27 1.27)) (justify left)))
  (property "Value" "100n" (at 43.815 137.16 0) (effects (font (size 1.27 1.27)) (justify left)))
  (property
   "Footprint"
   "stmbl:C_0603" (at 44.1452 138.43 0) (effects (font (size 0.762 0.762)) hide))
  (property "Datasheet" "" (at 43.18 134.62 0) (effects (font (size 1.524 1.524))))
  (property "InternalName" "" (at 43.18 134.62 0) (effects (font (size 1.524 1.524)) hide))
  (property "Manufacturer No" "" (at 43.18 134.62 0) (effects (font (size 1.524 1.524)) hide))
  (property "Voltage" "50V" (at 43.18 134.62 0) (effects (font (size 1.524 1.524)) hide))
  (property "Source" "" (at 43.18 134.62 0) (effects (font (size 1.524 1.524)) hide))
  (property "Tolerance" "X5R" (at 43.18 134.62 0) (effects (font (size 1.524 1.524)) hide))
  (property "Description" "" (at 0 269.24 0) (effects (font (size 1.27 1.27)) hide))
  (property "Manufacturer" "" (at 0 269.24 0) (effects (font (size 1.27 1.27)) hide)) (pin "1") (pin "2")
  (instances (project
    "stman" (path
    "/b2fa32de-c480-5131-94f3-5535f61b0a45/83e5056e-84e0-5e65-8e05-65501d1f1cb1" (reference "C95") (unit 1)))))
 (symbol
  (lib_id "stmbl:GND") (at 43.18 140.97 0) (unit 1) (in_bom yes) (on_board yes) (dnp no)
  (property "Reference" "#PWR0169" (at 43.18 147.32 0) (effects (font (size 1.27 1.27)) hide))
  (property "Value" "GND" (at 43.18 144.78 0) (effects (font (size 1.27 1.27))))
  (property "Footprint" "" (at 43.18 140.97 0) (effects (font (size 1.27 1.27))))
  (property "Datasheet" "" (at 43.18 140.97 0) (effects (font (size 1.27 1.27)))) (pin "1")
  (instances (project
    "stman" (path
    "/b2fa32de-c480-5131-94f3-5535f61b0a45/83e5056e-84e0-5e65-8e05-65501d1f1cb1" (reference "#PWR0169") (unit 1)))))
 (symbol
  (lib_id "stmbl:+24V") (at 53.34 24.13 0) (unit 1) (in_bom yes) (on_board yes) (dnp no)
  (property "Reference" "#PWR0174" (at 53.34 27.94 0) (effects (font (size 1.27 1.27)) hide))
  (property "Value" "+24V" (at 53.34 20.574 0) (effects (font (size 1.27 1.27))))
  (property "Footprint" "" (at 53.34 24.13 0) (effects (font (size 1.27 1.27))))
  (property "Datasheet" "" (at 53.34 24.13 0) (effects (font (size 1.27 1.27)))) (pin "1")
  (instances (project
    "stman" (path
    "/b2fa32de-c480-5131-94f3-5535f61b0a45/83e5056e-84e0-5e65-8e05-65501d1f1cb1" (reference "#PWR0174") (unit 1)))))
 (symbol
  (lib_id "stmbl:+24V") (at 53.34 74.93 0) (unit 1) (in_bom yes) (on_board yes) (dnp no)
  (property "Reference" "#PWR0175" (at 53.34 78.74 0) (effects (font (size 1.27 1.27)) hide))
  (property "Value" "+24V" (at 53.34 71.374 0) (effects (font (size 1.27 1.27))))
  (property "Footprint" "" (at 53.34 74.93 0) (effects (font (size 1.27 1.27))))
  (property "Datasheet" "" (at 53.34 74.93 0) (effects (font (size 1.27 1.27)))) (pin "1")
  (instances (project
    "stman" (path
    "/b2fa32de-c480-5131-94f3-5535f61b0a45/83e5056e-84e0-5e65-8e05-65501d1f1cb1" (reference "#PWR0175") (unit 1)))))
 (symbol
  (lib_id "stmbl:+24V") (at 53.34 125.73 0) (unit 1) (in_bom yes) (on_board yes) (dnp no)
  (property "Reference" "#PWR0176" (at 53.34 129.54 0) (effects (font (size 1.27 1.27)) hide))
  (property "Value" "+24V" (at 53.34 122.174 0) (effects (font (size 1.27 1.27))))
  (property "Footprint" "" (at 53.34 125.73 0) (effects (font (size 1.27 1.27))))
  (property "Datasheet" "" (at 53.34 125.73 0) (effects (font (size 1.27 1.27)))) (pin "1")
  (instances (project
    "stman" (path
    "/b2fa32de-c480-5131-94f3-5535f61b0a45/83e5056e-84e0-5e65-8e05-65501d1f1cb1" (reference "#PWR0176") (unit 1)))))
 (wire (pts (xy 53.34 24.13) (xy 53.34 26.67)) (stroke (width 0) (type default)))
 (wire (pts (xy 53.34 74.93) (xy 53.34 77.47)) (stroke (width 0) (type default)))
 (wire (pts (xy 53.34 125.73) (xy 53.34 128.27)) (stroke (width 0) (type default)))
 (wire (pts (xy 43.18 77.47) (xy 53.34 77.47)) (stroke (width 0) (type default)))
 (wire (pts (xy 191.77 68.58) (xy 191.77 71.12)) (stroke (width 0) (type default)))
 (wire (pts (xy 191.77 60.96) (xy 191.77 63.5)) (stroke (width 0) (type default)))
 (wire (pts (xy 191.77 78.74) (xy 191.77 81.28)) (stroke (width 0) (type default)))
 (wire (pts (xy 181.61 68.58) (xy 181.61 71.12)) (stroke (width 0) (type default)))
 (wire (pts (xy 181.61 60.96) (xy 181.61 63.5)) (stroke (width 0) (type default)))
 (wire (pts (xy 181.61 78.74) (xy 181.61 81.28)) (stroke (width 0) (type default)))
 (wire (pts (xy 170.18 68.58) (xy 170.18 71.12)) (stroke (width 0) (type default)))
 (wire (pts (xy 170.18 60.96) (xy 170.18 63.5)) (stroke (width 0) (type default)))
 (wire (pts (xy 170.18 78.74) (xy 170.18 81.28)) (stroke (width 0) (type default)))
 (wire (pts (xy 43.18 39.37) (xy 43.18 36.83)) (stroke (width 0) (type default)))
 (wire (pts (xy 43.18 26.67) (xy 43.18 29.21)) (stroke (width 0) (type default)))
 (wire (pts (xy 43.18 90.17) (xy 43.18 87.63)) (stroke (width 0) (type default)))
 (wire (pts (xy 43.18 80.01) (xy 43.18 77.47)) (stroke (width 0) (type default)))
 (wire (pts (xy 43.18 140.97) (xy 43.18 138.43)) (stroke (width 0) (type default)))
 (wire (pts (xy 43.18 128.27) (xy 43.18 130.81)) (stroke (width 0) (type default)))
 (wire (pts (xy 53.34 26.67) (xy 43.18 26.67)) (stroke (width 0) (type default)))
 (wire (pts (xy 53.34 128.27) (xy 43.18 128.27)) (stroke (width 0) (type default)))
 (hierarchical_label
  "IO_GREEN"
  (shape input) (at 191.77 60.96 90) (effects (font (size 1.524 1.524)) (justify left)))
 (hierarchical_label
  "IO_YELLOW"
  (shape input) (at 181.61 60.96 90) (effects (font (size 1.524 1.524)) (justify left)))
 (hierarchical_label
  "IO_RED"
  (shape input) (at 170.18 60.96 90) (effects (font (size 1.524 1.524)) (justify left))))
